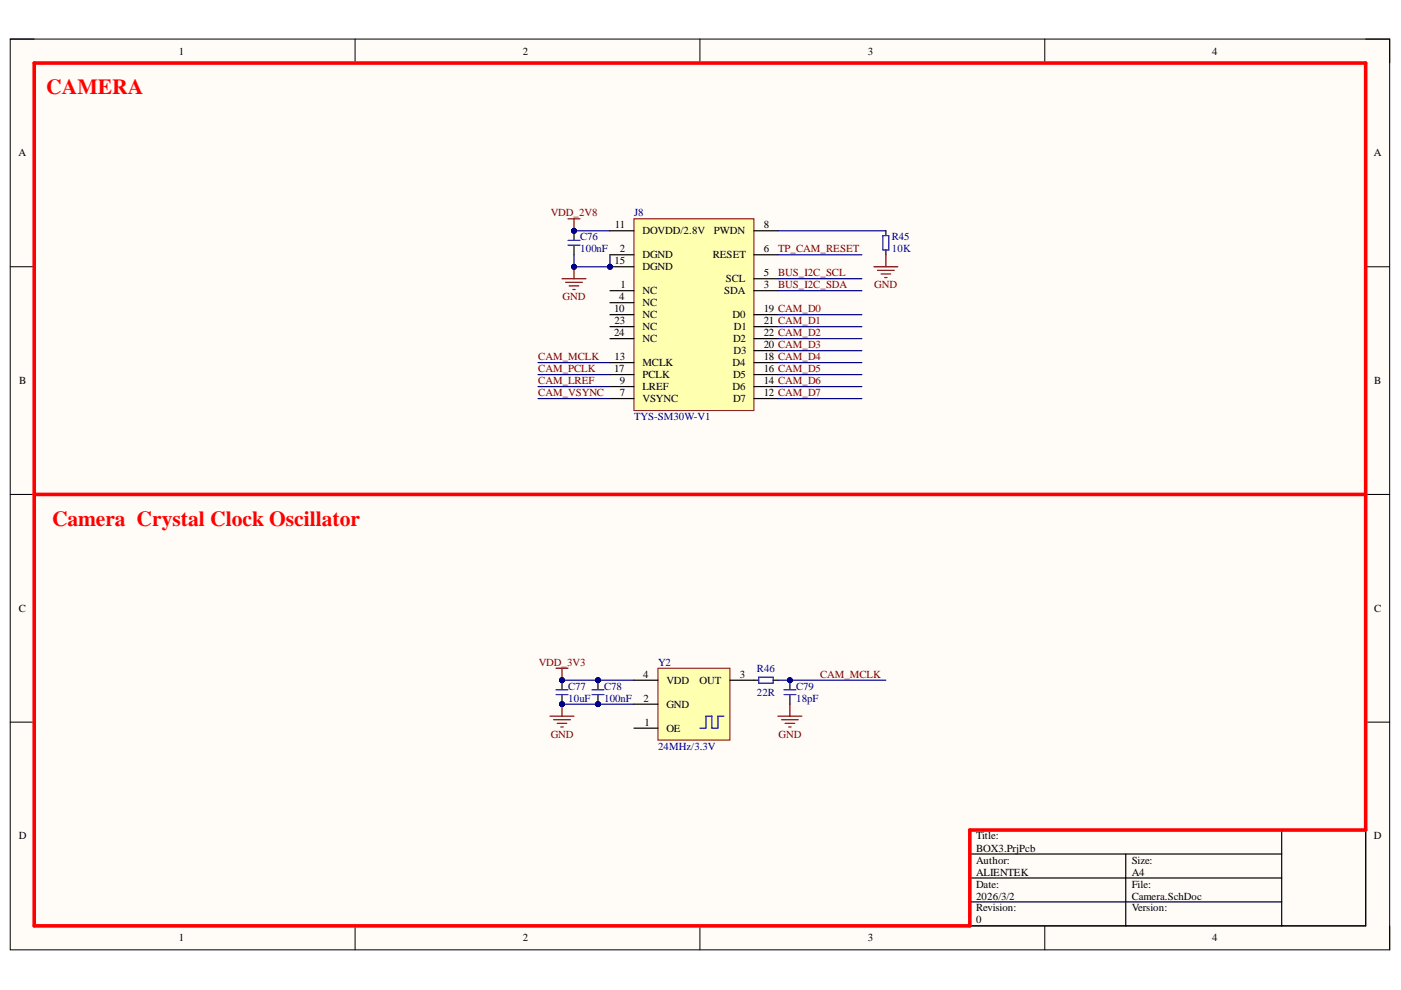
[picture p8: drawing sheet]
<svg xmlns="http://www.w3.org/2000/svg" width="297mm" height="210mm" viewBox="0 0 297 210" stroke-linecap="round" stroke-linejoin="round" font-family="sans-serif">
<path d="M2.2 8.3h292.4v193.1h-292.4z" fill-rule="evenodd" fill="#fffcf8"/>
<path d="M2.2 8.3h292.4v193.1h-292.4z" fill="none" stroke="#000" stroke-width=".21"/>
<path d="M7.3 13.4h282.3v182.9h-282.3z" fill-rule="evenodd" fill="#fffcf8"/>
<g fill="none" stroke="#000" stroke-width=".21">
<path d="M2.2 8.3h5.1M7.3 13.4h282.3v182.9h-282.3zM75.3 8.3v5.1M148.4 8.3v5.1M221.5 8.3v5.1M289.6 8.3h5v5.1M2.2 56.6h5.1M289.6 56.6h5M2.2 104.8h5.1M289.6 104.8h5M2.2 153.1h5.1M289.6 153.1h5"/>
<path d="M75.3 196.3v5.1M148.4 196.3v5.1M221.5 196.3v5.1M294.6 196.3v5.1"/>
</g>
<path d="M205.6 176h84v20.3h-84zM271.7 176v20.3M205.6 181.1h66.1M205.6 186.2h66.1M205.6 191.2h66.1M238.7 181.1v15.2" fill="none" stroke="#000" stroke-width=".25"/>
<path d="M7.3 13.4h282.3v162.6h-84v20.3h-198.3z" fill="none" stroke="#f00" stroke-width=".76"/>
<path d="M120.4 46.4h2.6M121.7 46.4v2.5" fill="none" stroke="#800000" stroke-width=".25"/>
<circle cx="121.7" cy="48.9" r=".51" fill="#000080"/>
<circle cx="121.7" cy="48.9" r=".51" fill="none" stroke="#000080" stroke-width=".21"/>
<circle cx="121.7" cy="48.9" r=".51" fill="#000080"/>
<circle cx="121.7" cy="48.9" r=".51" fill="none" stroke="#000080" stroke-width=".21"/>
<path d="M121.7 48.9v2.1" fill="none" stroke="#000" stroke-width=".25"/>
<circle cx="121.7" cy="48.9" r=".51" fill="#000080"/>
<circle cx="121.7" cy="48.9" r=".51" fill="none" stroke="#000080" stroke-width=".21"/>
<path d="M121.7 52v2" fill="none" stroke="#000" stroke-width=".25"/>
<path d="M120.4 51h2.6M120.4 52h2.6" fill="none" stroke="#00f" stroke-width=".25"/>
<path d="M119.2 59.1h5M119.9 59.9h3.6M121.7 56.6v2.5M120.7 60.6h2M121.4 61.4h.6" fill="none" stroke="#800000" stroke-width=".25"/>
<circle cx="121.7" cy="56.6" r=".51" fill="#000080"/>
<circle cx="121.7" cy="56.6" r=".51" fill="none" stroke="#000080" stroke-width=".21"/>
<circle cx="129.3" cy="56.6" r=".51" fill="#000080"/>
<circle cx="129.3" cy="56.6" r=".51" fill="none" stroke="#000080" stroke-width=".21"/>
<path d="M134.4 46.4h25.4v40.6h-25.4z" fill-rule="evenodd" fill="#ffffb0"/>
<path d="M134.4 46.4h25.4v40.6h-25.4z" fill="none" stroke="#800000" stroke-width=".21"/>
<g fill="none" stroke="#000" stroke-width=".25">
<path d="M129.3 48.9h5.1M129.3 54h5.1M129.3 56.6h5.1M159.8 48.9h5.1M159.8 54h5.1M159.8 59.1h5.1M129.3 66.7h5.1M129.3 64.2h5.1M129.3 61.6h5.1M129.3 71.8h5.1M129.3 69.3h5.1M129.3 79.4h5.1"/>
<path d="M159.8 66.7h5.1M159.8 61.6h5.1M159.8 71.8h5.1M159.8 69.3h5.1M159.8 74.3h5.1M159.8 76.9h5.1M159.8 79.4h5.1M129.3 84.5h5.1M129.3 82h5.1M159.8 84.5h5.1"/>
</g>
<circle cx="129.3" cy="56.6" r=".51" fill="#000080"/>
<circle cx="129.3" cy="56.6" r=".51" fill="none" stroke="#000080" stroke-width=".21"/>
<path d="M187.8 48.9v1M187.8 53v1M129.3 76.9h5.1M159.8 82h5.1" fill="none" stroke="#000" stroke-width=".25"/>
<path d="M187.2 49.9h1.3v3.1h-1.3z" fill="none" stroke="#00f" stroke-width=".25"/>
<path d="M139.5 141.7h15.3v15.2h-15.3z" fill-rule="evenodd" fill="#ffffb0"/>
<path d="M139.5 141.7h15.3v15.2h-15.3z" fill="none" stroke="#800000" stroke-width=".21"/>
<path d="M134.4 154.4h5.1M134.4 149.3h5.1M134.4 144.2h5.1M154.8 144.2h5" fill="none" stroke="#000" stroke-width=".25"/>
<path d="M153.5 151.8h-1.3v2.6h-1.3v-2.6h-1.2v2.6h-1.3" fill="none" stroke="#00f" stroke-width=".25"/>
<path d="M7.3 104.8h282.3" fill="none" stroke="#f00" stroke-width=".76"/>
<path d="M117.9 141.7h2.5M119.2 141.7v2.5" fill="none" stroke="#800000" stroke-width=".25"/>
<circle cx="119.2" cy="144.2" r=".51" fill="#000080"/>
<circle cx="119.2" cy="144.2" r=".51" fill="none" stroke="#000080" stroke-width=".21"/>
<path d="M116.6 151.8h5.1M117.4 152.6h3.5M118.1 153.4h2.1M118.9 154.1h.5M119.2 149.3v2.5" fill="none" stroke="#800000" stroke-width=".25"/>
<circle cx="119.2" cy="149.3" r=".51" fill="#000080"/>
<circle cx="119.2" cy="149.3" r=".51" fill="none" stroke="#000080" stroke-width=".21"/>
<circle cx="119.2" cy="144.2" r=".51" fill="#000080"/>
<circle cx="119.2" cy="144.2" r=".51" fill="none" stroke="#000080" stroke-width=".21"/>
<circle cx="119.2" cy="149.3" r=".51" fill="#000080"/>
<circle cx="119.2" cy="149.3" r=".51" fill="none" stroke="#000080" stroke-width=".21"/>
<path d="M119.2 144.2v2.1" fill="none" stroke="#000" stroke-width=".25"/>
<circle cx="119.2" cy="144.2" r=".51" fill="#000080"/>
<circle cx="119.2" cy="144.2" r=".51" fill="none" stroke="#000080" stroke-width=".21"/>
<path d="M119.2 147.3v2" fill="none" stroke="#000" stroke-width=".25"/>
<circle cx="119.2" cy="149.3" r=".51" fill="#000080"/>
<circle cx="119.2" cy="149.3" r=".51" fill="none" stroke="#000080" stroke-width=".21"/>
<path d="M117.9 146.3h2.5M117.9 147.3h2.5" fill="none" stroke="#00f" stroke-width=".25"/>
<circle cx="126.8" cy="144.2" r=".51" fill="#000080"/>
<circle cx="126.8" cy="144.2" r=".51" fill="none" stroke="#000080" stroke-width=".21"/>
<circle cx="126.8" cy="149.3" r=".51" fill="#000080"/>
<circle cx="126.8" cy="149.3" r=".51" fill="none" stroke="#000080" stroke-width=".21"/>
<path d="M126.8 144.2v2.1" fill="none" stroke="#000" stroke-width=".25"/>
<circle cx="126.8" cy="144.2" r=".51" fill="#000080"/>
<circle cx="126.8" cy="144.2" r=".51" fill="none" stroke="#000080" stroke-width=".21"/>
<path d="M126.8 147.3v2" fill="none" stroke="#000" stroke-width=".25"/>
<circle cx="126.8" cy="149.3" r=".51" fill="#000080"/>
<circle cx="126.8" cy="149.3" r=".51" fill="none" stroke="#000080" stroke-width=".21"/>
<path d="M125.5 146.3h2.6M125.5 147.3h2.6M160.9 143.6h3v1.3h-3z" fill="none" stroke="#00f" stroke-width=".25"/>
<path d="M159.8 144.2h1.1M163.9 144.2h1" fill="none" stroke="#000" stroke-width=".25"/>
<circle cx="167.5" cy="144.2" r=".51" fill="#000080"/>
<circle cx="167.5" cy="144.2" r=".51" fill="none" stroke="#000080" stroke-width=".21"/>
<path d="M167.5 144.2v2.1" fill="none" stroke="#000" stroke-width=".25"/>
<circle cx="167.5" cy="144.2" r=".51" fill="#000080"/>
<circle cx="167.5" cy="144.2" r=".51" fill="none" stroke="#000080" stroke-width=".21"/>
<path d="M167.5 147.3v2" fill="none" stroke="#000" stroke-width=".25"/>
<path d="M166.2 146.3h2.5M166.2 147.3h2.5" fill="none" stroke="#00f" stroke-width=".25"/>
<path d="M185.3 56.6h5.1M186 57.3h3.6M186.8 58.1h2M187.6 58.8h.5M187.8 54v2.6M164.9 151.8h5.1M165.7 152.6h3.6M166.5 153.4h2M167.2 154.1h.5M167.5 149.3v2.5" fill="none" stroke="#800000" stroke-width=".25"/>
<path d="M164.9 144.2h22.9" fill="none" stroke="#000080" stroke-width=".25"/>
<circle cx="167.5" cy="144.2" r=".51" fill="#000080"/>
<circle cx="167.5" cy="144.2" r=".51" fill="none" stroke="#000080" stroke-width=".21"/>
<path d="M114.1 79.4h15.2M114.1 76.9h15.2M114.1 84.5h15.2M114.1 82h15.2M119.2 149.3h7.6" fill="none" stroke="#000080" stroke-width=".25"/>
<circle cx="126.8" cy="149.3" r=".51" fill="#000080"/>
<circle cx="126.8" cy="149.3" r=".51" fill="none" stroke="#000080" stroke-width=".21"/>
<circle cx="119.2" cy="149.3" r=".51" fill="#000080"/>
<circle cx="119.2" cy="149.3" r=".51" fill="none" stroke="#000080" stroke-width=".21"/>
<path d="M119.2 144.2h7.6" fill="none" stroke="#000080" stroke-width=".25"/>
<circle cx="119.2" cy="144.2" r=".51" fill="#000080"/>
<circle cx="119.2" cy="144.2" r=".51" fill="none" stroke="#000080" stroke-width=".21"/>
<circle cx="126.8" cy="144.2" r=".51" fill="#000080"/>
<circle cx="126.8" cy="144.2" r=".51" fill="none" stroke="#000080" stroke-width=".21"/>
<path d="M129.3 54v2.6h-7.6" fill="none" stroke="#000080" stroke-width=".25"/>
<circle cx="121.7" cy="56.6" r=".51" fill="#000080"/>
<circle cx="121.7" cy="56.6" r=".51" fill="none" stroke="#000080" stroke-width=".21"/>
<circle cx="129.3" cy="56.6" r=".51" fill="#000080"/>
<circle cx="129.3" cy="56.6" r=".51" fill="none" stroke="#000080" stroke-width=".21"/>
<path d="M121.7 48.9h7.6" fill="none" stroke="#000080" stroke-width=".25"/>
<circle cx="121.7" cy="48.9" r=".51" fill="#000080"/>
<circle cx="121.7" cy="48.9" r=".51" fill="none" stroke="#000080" stroke-width=".21"/>
<path d="M126.8 149.3h7.6" fill="none" stroke="#000080" stroke-width=".25"/>
<circle cx="126.8" cy="149.3" r=".51" fill="#000080"/>
<circle cx="126.8" cy="149.3" r=".51" fill="none" stroke="#000080" stroke-width=".21"/>
<path d="M126.8 144.2h7.6" fill="none" stroke="#000080" stroke-width=".25"/>
<circle cx="126.8" cy="144.2" r=".51" fill="#000080"/>
<circle cx="126.8" cy="144.2" r=".51" fill="none" stroke="#000080" stroke-width=".21"/>
<g fill="none" stroke="#000080" stroke-width=".25">
<path d="M121.7 54v2.6M164.9 59.1h17.8M164.9 54h17.8M164.9 48.9h22.9M164.9 79.4h17.8M164.9 76.9h17.8M164.9 74.3h17.8M164.9 71.8h17.8M164.9 69.3h17.8M164.9 66.7h17.8M164.9 61.6h17.8M164.9 84.5h17.8"/>
<path d="M164.9 82h17.8"/>
</g>
<circle cx="121.7" cy="56.6" r=".51" fill="#000080"/>
<circle cx="121.7" cy="56.6" r=".51" fill="none" stroke="#000080" stroke-width=".21"/>
<g font-size="4.6" fill="#f00">
<text x="9.8" y="20">CAMERA</text>
<text x="11.1" y="111.4">Camera Crystal Clock Oscillator</text>
</g>
<g font-size="2.3">
<text x="37.9" y="11.6">1</text>
<text x="110.8" y="11.6">2</text>
<text x="184" y="11.6">3</text>
<text x="257" y="11.6">4</text>
<text x="3.9" y="33.1">A</text>
<text x="291.3" y="33.1">A</text>
<text x="130.4" y="48.4">11</text>
<text x="131.4" y="53.5">2</text>
<text x="136.2" y="49.7">DOVDD/2.8V</text>
<text x="151.4" y="49.7">PWDN</text>
<text x="161.9" y="48.4">8</text>
<text x="161.9" y="53.5">6</text>
<text x="130.3" y="56.1">15</text>
<text x="136.2" y="54.8">DGND</text>
<text x="136.2" y="57.3">DGND</text>
<text x="151.1" y="54.8">RESET</text>
<text x="153.9" y="59.9">SCL</text>
<text x="161.9" y="58.6">5</text>
<text x="131.3" y="63.7">4</text>
<text x="131.6" y="61.1">1</text>
<text x="136.2" y="64.9">NC</text>
<text x="136.2" y="62.4">NC</text>
<text x="153.6" y="62.4">SDA</text>
<text x="161.9" y="61.1">3</text>
<text x="130.2" y="66.2">10</text>
<text x="130.2" y="71.3">24</text>
<text x="130.3" y="68.7">23</text>
<text x="136.2" y="67.5">NC</text>
<text x="136.2" y="70">NC</text>
<text x="155.3" y="67.5">D0</text>
<text x="155.6" y="70">D1</text>
<text x="161.9" y="66.2">19 CAM_D0</text>
<text x="161.9" y="71.3">22 CAM_D2</text>
<text x="161.9" y="68.7">21 CAM_D1</text>
<text x="130.3" y="76.3">13</text>
<text x="136.2" y="72.5">NC</text>
<text x="136.2" y="77.6">MCLK</text>
<text x="155.3" y="77.6">D4</text>
<text x="155.4" y="72.5">D2</text>
<text x="155.5" y="75.1">D3</text>
<text x="161.9" y="73.8">20 CAM_D3</text>
<text x="161.9" y="76.3">18 CAM_D4</text>
<text x="4.1" y="81.4">B</text>
<text x="130.2" y="78.9">17</text>
<text x="131.4" y="81.4">9</text>
<text x="131.4" y="84">7</text>
<text x="136.2" y="82.7">LREF</text>
<text x="136.2" y="80.1">PCLK</text>
<text x="155.3" y="82.7">D6</text>
<text x="155.4" y="80.1">D5</text>
<text x="161.9" y="81.4">14 CAM_D6</text>
<text x="161.9" y="84">12 CAM_D7</text>
<text x="161.9" y="78.9">16 CAM_D5</text>
<text x="291.4" y="81.4">B</text>
<text x="136.2" y="85.2">VSYNC</text>
<text x="155.4" y="85.2">D7</text>
<text x="4" y="129.7">C</text>
<text x="291.4" y="129.7">C</text>
<text x="136.4" y="143.7">4</text>
<text x="156.9" y="143.7">3</text>
<text x="136.5" y="148.8">2</text>
<text x="141.3" y="145">VDD</text>
<text x="148.3" y="145">OUT</text>
<text x="136.6" y="153.9">1</text>
<text x="141.3" y="155.1">OE</text>
<text x="141.3" y="150.1">GND</text>
<text x="4" y="178">D</text>
<text x="206.9" y="178">Title:</text>
<text x="291.3" y="178">D</text>
<text x="206.9" y="183.1">Author:</text>
<text x="206.9" y="180.6">BOX3.PrjPcb</text>
<text x="206.9" y="185.6">ALIENTEK</text>
<text x="239.9" y="183.1">Size:</text>
<text x="239.9" y="185.6">A4</text>
<text x="206.9" y="188.2">Date:</text>
<text x="206.9" y="190.7">2026/3/2</text>
<text x="239.9" y="188.2">File:</text>
<text x="239.9" y="190.7">Camera.SchDoc</text>
<text x="206.9" y="193.3">Revision:</text>
<text x="206.9" y="195.8">0</text>
<text x="239.9" y="193.3">Version:</text>
<text x="37.9" y="199.6">1</text>
<text x="110.8" y="199.6">2</text>
<text x="184" y="199.6">3</text>
<text x="257" y="199.6">4</text>
</g>
<g font-size="2.3" fill="#800000">
<text x="116.8" y="45.8">VDD_2V8</text>
<text x="165" y="53.5">TP_CAM_RESET</text>
<text x="165" y="58.6">BUS_I2C_SCL</text>
<text x="119.3" y="63.7">GND</text>
<text x="165" y="61.1">BUS_I2C_SDA</text>
<text x="185.4" y="61.1">GND</text>
<text x="114.1" y="76.3">CAM_MCLK</text>
<text x="114.1" y="78.9">CAM_PCLK</text>
<text x="114.1" y="81.4">CAM_LREF</text>
<text x="114.1" y="84">CAM_VSYNC</text>
<text x="114.2" y="141.2">VDD_3V3</text>
<text x="173.9" y="143.7">CAM_MCLK</text>
<text x="116.8" y="156.4">GND</text>
<text x="165.1" y="156.4">GND</text>
</g>
<g font-size="2.3" fill="#000080">
<text x="134.4" y="45.8">J8</text>
<text x="123" y="51">C76</text>
<text x="123" y="53.5">100nF</text>
<text x="189.1" y="51">R45</text>
<text x="189.1" y="53.5">10K</text>
<text x="134.4" y="89">TYS-SM30W-V1</text>
<text x="139.5" y="141.2">Y2</text>
<text x="160.5" y="142.4">R46</text>
<text x="120.5" y="146.3">C77</text>
<text x="120.5" y="148.8">10uF</text>
<text x="128.1" y="146.3">C78</text>
<text x="128.1" y="148.8">100nF</text>
<text x="160.5" y="147.5">22R</text>
<text x="168.8" y="146.3">C79</text>
<text x="168.8" y="148.8">18pF</text>
<text x="139.5" y="158.9">24MHz/3.3V</text>
</g>
</svg>
